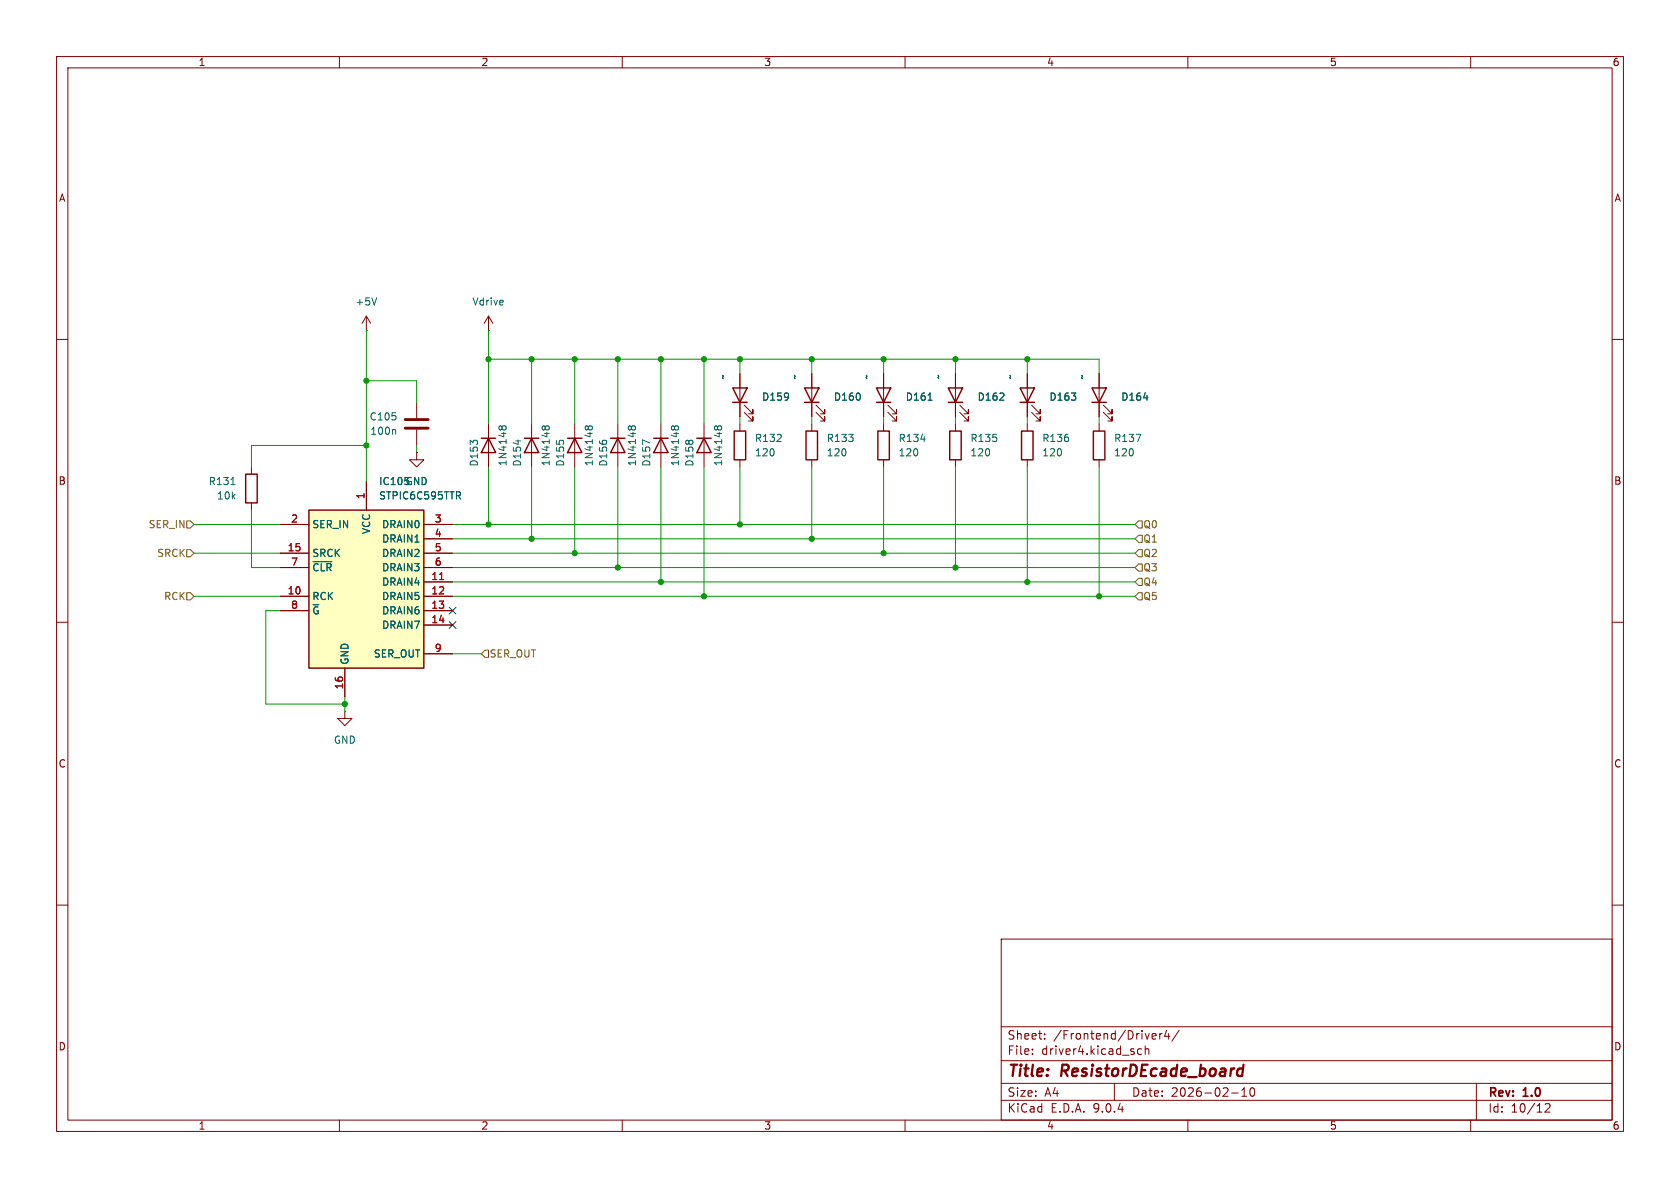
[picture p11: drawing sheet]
(kicad_sch
 (version 20250114)
 (generator "eeschema")
 (generator_version "9.0")
 (paper "A4")
 (title_block
  (title "ResistorDEcade_board")
  (date "2026-02-10")
  (rev "1.0"))
 (lib_symbols
  (symbol "Device:C"
   (pin_numbers (hide yes))
   (pin_names
    (offset 0.254)) (exclude_from_sim no) (in_bom yes) (on_board yes)
   (property "Reference" "C" (at 0.635 2.54 0) (effects (font (size 1.27 1.27)) (justify left)))
   (property "Value" "C" (at 0.635 -2.54 0) (effects (font (size 1.27 1.27)) (justify left)))
   (property "Footprint" "" (at 0.9652 -3.81 0) (effects (font (size 1.27 1.27)) (hide yes)))
   (property "Datasheet" "~" (at 0 0 0) (effects (font (size 1.27 1.27)) (hide yes)))
   (property "Description" "Unpolarized capacitor" (at 0 0 0) (effects (font (size 1.27 1.27)) (hide yes)))
   (symbol "C_0_1"
    (polyline (pts (xy -2.032 0.762) (xy 2.032 0.762)) (stroke (width 0.508) (type default)) (fill (type none)))
    (polyline (pts (xy -2.032 -0.762) (xy 2.032 -0.762)) (stroke (width 0.508) (type default)) (fill (type none))))
   (symbol "C_1_1"
    (pin passive line (at 0 3.81 270) (length 2.794) (name "~" (effects (font (size 1.27 1.27)))) (number "1" (effects (font (size 1.27 1.27)))))
    (pin passive line (at 0 -3.81 90) (length 2.794) (name "~" (effects (font (size 1.27 1.27)))) (number "2" (effects (font (size 1.27 1.27))))))
   (embedded_fonts no))
  (symbol "Device:LED"
   (pin_numbers (hide yes))
   (pin_names
    (offset 1.016) (hide yes)) (exclude_from_sim no) (in_bom yes) (on_board yes)
   (property "Reference" "D" (at 0 2.54 0) (effects (font (size 1.27 1.27))))
   (property "Value" "LED" (at 0 -2.54 0) (effects (font (size 1.27 1.27))))
   (property "Footprint" "" (at 0 0 0) (effects (font (size 1.27 1.27)) (hide yes)))
   (property "Datasheet" "~" (at 0 0 0) (effects (font (size 1.27 1.27)) (hide yes)))
   (property "Description" "Light emitting diode" (at 0 0 0) (effects (font (size 1.27 1.27)) (hide yes)))
   (property "Sim.Pins" "1=K 2=A" (at 0 0 0) (effects (font (size 1.27 1.27)) (hide yes)))
   (symbol "LED_0_1"
    (polyline (pts (xy -3.048 -0.762) (xy -4.572 -2.286) (xy -3.81 -2.286) (xy -4.572 -2.286) (xy -4.572 -1.524)) (stroke (width 0) (type default)) (fill (type none)))
    (polyline (pts (xy -1.778 -0.762) (xy -3.302 -2.286) (xy -2.54 -2.286) (xy -3.302 -2.286) (xy -3.302 -1.524)) (stroke (width 0) (type default)) (fill (type none)))
    (polyline (pts (xy -1.27 0) (xy 1.27 0)) (stroke (width 0) (type default)) (fill (type none)))
    (polyline (pts (xy -1.27 -1.27) (xy -1.27 1.27)) (stroke (width 0.254) (type default)) (fill (type none)))
    (polyline (pts (xy 1.27 -1.27) (xy 1.27 1.27) (xy -1.27 0) (xy 1.27 -1.27)) (stroke (width 0.254) (type default)) (fill (type none))))
   (symbol "LED_1_1"
    (pin passive line (at -3.81 0 0) (length 2.54) (name "K" (effects (font (size 1.27 1.27)))) (number "1" (effects (font (size 1.27 1.27)))))
    (pin passive line (at 3.81 0 180) (length 2.54) (name "A" (effects (font (size 1.27 1.27)))) (number "2" (effects (font (size 1.27 1.27))))))
   (embedded_fonts no))
  (symbol "Device:R"
   (pin_numbers (hide yes))
   (pin_names
    (offset 0)) (exclude_from_sim no) (in_bom yes) (on_board yes)
   (property "Reference" "R" (at 2.032 0 90) (effects (font (size 1.27 1.27))))
   (property "Value" "R" (at 0 0 90) (effects (font (size 1.27 1.27))))
   (property "Footprint" "" (at -1.778 0 90) (effects (font (size 1.27 1.27)) (hide yes)))
   (property "Datasheet" "~" (at 0 0 0) (effects (font (size 1.27 1.27)) (hide yes)))
   (property "Description" "Resistor" (at 0 0 0) (effects (font (size 1.27 1.27)) (hide yes)))
   (symbol "R_0_1"
    (rectangle (start -1.016 -2.54) (end 1.016 2.54) (stroke (width 0.254) (type default)) (fill (type none))))
   (symbol "R_1_1"
    (pin passive line (at 0 3.81 270) (length 1.27) (name "~" (effects (font (size 1.27 1.27)))) (number "1" (effects (font (size 1.27 1.27)))))
    (pin passive line (at 0 -3.81 90) (length 1.27) (name "~" (effects (font (size 1.27 1.27)))) (number "2" (effects (font (size 1.27 1.27))))))
   (embedded_fonts no))
  (symbol "Diode:1N4148"
   (pin_numbers (hide yes))
   (pin_names (hide yes)) (exclude_from_sim no) (in_bom yes) (on_board yes)
   (property "Reference" "D" (at 0 2.54 0) (effects (font (size 1.27 1.27))))
   (property "Value" "1N4148" (at 0 -2.54 0) (effects (font (size 1.27 1.27))))
   (property "Footprint" "Diode_THT:D_DO-35_SOD27_P7.62mm_Horizontal" (at 0 0 0) (effects (font (size 1.27 1.27)) (hide yes)))
   (property "Datasheet" "https://assets.nexperia.com/documents/data-sheet/1N4148_1N4448.pdf" (at 0 0 0) (effects (font (size 1.27 1.27)) (hide yes)))
   (property "Description" "100V 0.15A standard switching diode, DO-35" (at 0 0 0) (effects (font (size 1.27 1.27)) (hide yes)))
   (property "Sim.Device" "D" (at 0 0 0) (effects (font (size 1.27 1.27)) (hide yes)))
   (property "Sim.Pins" "1=K 2=A" (at 0 0 0) (effects (font (size 1.27 1.27)) (hide yes)))
   (symbol "1N4148_0_1"
    (polyline (pts (xy -1.27 1.27) (xy -1.27 -1.27)) (stroke (width 0.254) (type default)) (fill (type none)))
    (polyline (pts (xy 1.27 1.27) (xy 1.27 -1.27) (xy -1.27 0) (xy 1.27 1.27)) (stroke (width 0.254) (type default)) (fill (type none)))
    (polyline (pts (xy 1.27 0) (xy -1.27 0)) (stroke (width 0) (type default)) (fill (type none))))
   (symbol "1N4148_1_1"
    (pin passive line (at -3.81 0 0) (length 2.54) (name "K" (effects (font (size 1.27 1.27)))) (number "1" (effects (font (size 1.27 1.27)))))
    (pin passive line (at 3.81 0 180) (length 2.54) (name "A" (effects (font (size 1.27 1.27)))) (number "2" (effects (font (size 1.27 1.27))))))
   (embedded_fonts no))
  (symbol "SamacSys_Parts:STPIC6C595TTR" (exclude_from_sim no) (in_bom yes) (on_board yes)
   (property "Reference" "IC" (at 31.75 7.62 0) (effects (font (size 1.27 1.27)) (justify left top)))
   (property "Value" "STPIC6C595TTR" (at 31.75 5.08 0) (effects (font (size 1.27 1.27)) (justify left top)))
   (property "Footprint" "SamacSys_Parts:SOP65P640X120-16N" (at 31.75 -94.92 0) (effects (font (size 1.27 1.27)) (justify left top) (hide yes)))
   (property "Datasheet" "https://www.st.com/resource/en/datasheet/stpic6c595.pdf" (at 31.75 -194.92 0) (effects (font (size 1.27 1.27)) (justify left top) (hide yes)))
   (property "Description" "STPIC6C595TTR, 8-stage Shift Register, Serial to Serial/Parallel 5V, 16-Pin TSSOP" (at 0 0 0) (effects (font (size 1.27 1.27)) (hide yes)))
   (property "Height" "1.2" (at 31.75 -394.92 0) (effects (font (size 1.27 1.27)) (justify left top) (hide yes)))
   (property "TME Electronic Components Part Number" "" (at 31.75 -494.92 0) (effects (font (size 1.27 1.27)) (justify left top) (hide yes)))
   (property "TME Electronic Components Price/Stock" "" (at 31.75 -594.92 0) (effects (font (size 1.27 1.27)) (justify left top) (hide yes)))
   (property "Manufacturer_Name" "STMicroelectronics" (at 31.75 -694.92 0) (effects (font (size 1.27 1.27)) (justify left top) (hide yes)))
   (property "Manufacturer_Part_Number" "STPIC6C595TTR" (at 31.75 -794.92 0) (effects (font (size 1.27 1.27)) (justify left top) (hide yes)))
   (symbol "STPIC6C595TTR_1_1"
    (rectangle (start 5.08 2.54) (end 25.4 -25.4) (stroke (width 0.254) (type default)) (fill (type background)))
    (pin passive line (at 0 0 0) (length 5.08) (name "SER_IN" (effects (font (size 1.27 1.27)))) (number "2" (effects (font (size 1.27 1.27)))))
    (pin passive line (at 0 -5.08 0) (length 5.08) (name "SRCK" (effects (font (size 1.27 1.27)))) (number "15" (effects (font (size 1.27 1.27)))))
    (pin passive line (at 0 -7.62 0) (length 5.08) (name "~{CLR}" (effects (font (size 1.27 1.27)))) (number "7" (effects (font (size 1.27 1.27)))))
    (pin passive line (at 0 -12.7 0) (length 5.08) (name "RCK" (effects (font (size 1.27 1.27)))) (number "10" (effects (font (size 1.27 1.27)))))
    (pin passive line (at 0 -15.24 0) (length 5.08) (name "~{G}" (effects (font (size 1.27 1.27)))) (number "8" (effects (font (size 1.27 1.27)))))
    (pin passive line (at 11.43 -30.48 90) (length 5.08) (name "GND" (effects (font (size 1.27 1.27)))) (number "16" (effects (font (size 1.27 1.27)))))
    (pin passive line (at 15.24 7.62 270) (length 5.08) (name "VCC" (effects (font (size 1.27 1.27)))) (number "1" (effects (font (size 1.27 1.27)))))
    (pin passive line (at 30.48 0 180) (length 5.08) (name "DRAIN0" (effects (font (size 1.27 1.27)))) (number "3" (effects (font (size 1.27 1.27)))))
    (pin passive line (at 30.48 -2.54 180) (length 5.08) (name "DRAIN1" (effects (font (size 1.27 1.27)))) (number "4" (effects (font (size 1.27 1.27)))))
    (pin passive line (at 30.48 -5.08 180) (length 5.08) (name "DRAIN2" (effects (font (size 1.27 1.27)))) (number "5" (effects (font (size 1.27 1.27)))))
    (pin passive line (at 30.48 -7.62 180) (length 5.08) (name "DRAIN3" (effects (font (size 1.27 1.27)))) (number "6" (effects (font (size 1.27 1.27)))))
    (pin passive line (at 30.48 -10.16 180) (length 5.08) (name "DRAIN4" (effects (font (size 1.27 1.27)))) (number "11" (effects (font (size 1.27 1.27)))))
    (pin passive line (at 30.48 -12.7 180) (length 5.08) (name "DRAIN5" (effects (font (size 1.27 1.27)))) (number "12" (effects (font (size 1.27 1.27)))))
    (pin passive line (at 30.48 -15.24 180) (length 5.08) (name "DRAIN6" (effects (font (size 1.27 1.27)))) (number "13" (effects (font (size 1.27 1.27)))))
    (pin passive line (at 30.48 -17.78 180) (length 5.08) (name "DRAIN7" (effects (font (size 1.27 1.27)))) (number "14" (effects (font (size 1.27 1.27)))))
    (pin passive line (at 30.48 -22.86 180) (length 5.08) (name "SER_OUT" (effects (font (size 1.27 1.27)))) (number "9" (effects (font (size 1.27 1.27))))))
   (embedded_fonts no))
  (symbol "power:+5V"
   (power)
   (pin_numbers (hide yes))
   (pin_names
    (offset 0) (hide yes)) (exclude_from_sim no) (in_bom yes) (on_board yes)
   (property "Reference" "#PWR" (at 0 -3.81 0) (effects (font (size 1.27 1.27)) (hide yes)))
   (property "Value" "+5V" (at 0 3.556 0) (effects (font (size 1.27 1.27))))
   (property "Footprint" "" (at 0 0 0) (effects (font (size 1.27 1.27)) (hide yes)))
   (property "Datasheet" "" (at 0 0 0) (effects (font (size 1.27 1.27)) (hide yes)))
   (property "Description" "Power symbol creates a global label with name \"+5V\"" (at 0 0 0) (effects (font (size 1.27 1.27)) (hide yes)))
   (symbol "+5V_0_1"
    (polyline (pts (xy -0.762 1.27) (xy 0 2.54)) (stroke (width 0) (type default)) (fill (type none)))
    (polyline (pts (xy 0 2.54) (xy 0.762 1.27)) (stroke (width 0) (type default)) (fill (type none)))
    (polyline (pts (xy 0 0) (xy 0 2.54)) (stroke (width 0) (type default)) (fill (type none))))
   (symbol "+5V_1_1"
    (pin power_in line (at 0 0 90) (length 0) (name "~" (effects (font (size 1.27 1.27)))) (number "1" (effects (font (size 1.27 1.27))))))
   (embedded_fonts no))
  (symbol "power:GND"
   (power)
   (pin_numbers (hide yes))
   (pin_names
    (offset 0) (hide yes)) (exclude_from_sim no) (in_bom yes) (on_board yes)
   (property "Reference" "#PWR" (at 0 -6.35 0) (effects (font (size 1.27 1.27)) (hide yes)))
   (property "Value" "GND" (at 0 -3.81 0) (effects (font (size 1.27 1.27))))
   (property "Footprint" "" (at 0 0 0) (effects (font (size 1.27 1.27)) (hide yes)))
   (property "Datasheet" "" (at 0 0 0) (effects (font (size 1.27 1.27)) (hide yes)))
   (property "Description" "Power symbol creates a global label with name \"GND\" , ground" (at 0 0 0) (effects (font (size 1.27 1.27)) (hide yes)))
   (symbol "GND_0_1"
    (polyline (pts (xy 0 0) (xy 0 -1.27) (xy 1.27 -1.27) (xy 0 -2.54) (xy -1.27 -1.27) (xy 0 -1.27)) (stroke (width 0) (type default)) (fill (type none))))
   (symbol "GND_1_1"
    (pin power_in line (at 0 0 270) (length 0) (name "~" (effects (font (size 1.27 1.27)))) (number "1" (effects (font (size 1.27 1.27))))))
   (embedded_fonts no))
  (symbol "power:Vdrive"
   (power)
   (pin_numbers (hide yes))
   (pin_names
    (offset 0) (hide yes)) (exclude_from_sim no) (in_bom yes) (on_board yes)
   (property "Reference" "#PWR" (at 0 -3.81 0) (effects (font (size 1.27 1.27)) (hide yes)))
   (property "Value" "Vdrive" (at 0 3.556 0) (effects (font (size 1.27 1.27))))
   (property "Footprint" "" (at 0 0 0) (effects (font (size 1.27 1.27)) (hide yes)))
   (property "Datasheet" "" (at 0 0 0) (effects (font (size 1.27 1.27)) (hide yes)))
   (property "Description" "Power symbol creates a global label with name \"Vdrive\"" (at 0 0 0) (effects (font (size 1.27 1.27)) (hide yes)))
   (symbol "Vdrive_0_1"
    (polyline (pts (xy -0.762 1.27) (xy 0 2.54)) (stroke (width 0) (type default)) (fill (type none)))
    (polyline (pts (xy 0 2.54) (xy 0.762 1.27)) (stroke (width 0) (type default)) (fill (type none)))
    (polyline (pts (xy 0 0) (xy 0 2.54)) (stroke (width 0) (type default)) (fill (type none))))
   (symbol "Vdrive_1_1"
    (pin power_in line (at 0 0 90) (length 0) (name "~" (effects (font (size 1.27 1.27)))) (number "1" (effects (font (size 1.27 1.27))))))
   (embedded_fonts no)))
 (junction
  (at 64.77 67.31)
  (diameter 0)
  (color 0 0 0 0))
 (junction
  (at 93.98 63.5)
  (diameter 0)
  (color 0 0 0 0))
 (junction
  (at 156.21 63.5)
  (diameter 0)
  (color 0 0 0 0))
 (junction
  (at 109.22 100.33)
  (diameter 0)
  (color 0 0 0 0))
 (junction
  (at 64.77 78.74)
  (diameter 0)
  (color 0 0 0 0))
 (junction
  (at 86.36 63.5)
  (diameter 0)
  (color 0 0 0 0))
 (junction
  (at 109.22 63.5)
  (diameter 0)
  (color 0 0 0 0))
 (junction
  (at 86.36 92.71)
  (diameter 0)
  (color 0 0 0 0))
 (junction
  (at 101.6 63.5)
  (diameter 0)
  (color 0 0 0 0))
 (junction
  (at 168.91 100.33)
  (diameter 0)
  (color 0 0 0 0))
 (junction
  (at 124.46 105.41)
  (diameter 0)
  (color 0 0 0 0))
 (junction
  (at 116.84 63.5)
  (diameter 0)
  (color 0 0 0 0))
 (junction
  (at 181.61 102.87)
  (diameter 0)
  (color 0 0 0 0))
 (junction
  (at 124.46 63.5)
  (diameter 0)
  (color 0 0 0 0))
 (junction
  (at 168.91 63.5)
  (diameter 0)
  (color 0 0 0 0))
 (junction
  (at 101.6 97.79)
  (diameter 0)
  (color 0 0 0 0))
 (junction
  (at 143.51 95.25)
  (diameter 0)
  (color 0 0 0 0))
 (junction
  (at 181.61 63.5)
  (diameter 0)
  (color 0 0 0 0))
 (junction
  (at 156.21 97.79)
  (diameter 0)
  (color 0 0 0 0))
 (junction
  (at 194.31 105.41)
  (diameter 0)
  (color 0 0 0 0))
 (junction
  (at 143.51 63.5)
  (diameter 0)
  (color 0 0 0 0))
 (junction
  (at 60.96 124.46)
  (diameter 0)
  (color 0 0 0 0))
 (junction
  (at 130.81 63.5)
  (diameter 0)
  (color 0 0 0 0))
 (junction
  (at 130.81 92.71)
  (diameter 0)
  (color 0 0 0 0))
 (junction
  (at 93.98 95.25)
  (diameter 0)
  (color 0 0 0 0))
 (junction
  (at 116.84 102.87)
  (diameter 0)
  (color 0 0 0 0))
 (no_connect
  (at 80.01 107.95))
 (no_connect
  (at 80.01 110.49))
 (wire
  (pts (xy 181.61 102.87) (xy 116.84 102.87))
  (stroke (width 0) (type default)))
 (wire
  (pts (xy 130.81 92.71) (xy 86.36 92.71))
  (stroke (width 0) (type default)))
 (wire
  (pts (xy 194.31 63.5) (xy 181.61 63.5))
  (stroke (width 0) (type default)))
 (wire
  (pts (xy 143.51 63.5) (xy 143.51 66.04))
  (stroke (width 0) (type default)))
 (wire
  (pts (xy 44.45 78.74) (xy 64.77 78.74))
  (stroke (width 0) (type default)))
 (wire
  (pts (xy 143.51 73.66) (xy 143.51 74.93))
  (stroke (width 0) (type default)))
 (wire
  (pts (xy 60.96 124.46) (xy 60.96 123.19))
  (stroke (width 0) (type default)))
 (wire
  (pts (xy 101.6 63.5) (xy 101.6 74.93))
  (stroke (width 0) (type default)))
 (wire
  (pts (xy 194.31 63.5) (xy 194.31 66.04))
  (stroke (width 0) (type default)))
 (wire
  (pts (xy 116.84 63.5) (xy 116.84 74.93))
  (stroke (width 0) (type default)))
 (wire
  (pts (xy 109.22 100.33) (xy 80.01 100.33))
  (stroke (width 0) (type default)))
 (wire
  (pts (xy 46.99 107.95) (xy 46.99 124.46))
  (stroke (width 0) (type default)))
 (wire
  (pts (xy 130.81 92.71) (xy 200.66 92.71))
  (stroke (width 0) (type default)))
 (wire
  (pts (xy 109.22 63.5) (xy 116.84 63.5))
  (stroke (width 0) (type default)))
 (wire
  (pts (xy 73.66 71.12) (xy 73.66 67.31))
  (stroke (width 0) (type default)))
 (wire
  (pts (xy 143.51 63.5) (xy 130.81 63.5))
  (stroke (width 0) (type default)))
 (wire
  (pts (xy 44.45 100.33) (xy 49.53 100.33))
  (stroke (width 0) (type default)))
 (wire
  (pts (xy 86.36 58.42) (xy 86.36 63.5))
  (stroke (width 0) (type default)))
 (wire
  (pts (xy 46.99 124.46) (xy 60.96 124.46))
  (stroke (width 0) (type default)))
 (wire
  (pts (xy 156.21 97.79) (xy 101.6 97.79))
  (stroke (width 0) (type default)))
 (wire
  (pts (xy 86.36 63.5) (xy 86.36 74.93))
  (stroke (width 0) (type default)))
 (wire
  (pts (xy 64.77 78.74) (xy 64.77 67.31))
  (stroke (width 0) (type default)))
 (wire
  (pts (xy 124.46 82.55) (xy 124.46 105.41))
  (stroke (width 0) (type default)))
 (wire
  (pts (xy 130.81 82.55) (xy 130.81 92.71))
  (stroke (width 0) (type default)))
 (wire
  (pts (xy 130.81 63.5) (xy 130.81 66.04))
  (stroke (width 0) (type default)))
 (wire
  (pts (xy 116.84 82.55) (xy 116.84 102.87))
  (stroke (width 0) (type default)))
 (wire
  (pts (xy 101.6 82.55) (xy 101.6 97.79))
  (stroke (width 0) (type default)))
 (wire
  (pts (xy 156.21 97.79) (xy 200.66 97.79))
  (stroke (width 0) (type default)))
 (wire
  (pts (xy 116.84 63.5) (xy 124.46 63.5))
  (stroke (width 0) (type default)))
 (wire
  (pts (xy 93.98 82.55) (xy 93.98 95.25))
  (stroke (width 0) (type default)))
 (wire
  (pts (xy 181.61 82.55) (xy 181.61 102.87))
  (stroke (width 0) (type default)))
 (wire
  (pts (xy 194.31 105.41) (xy 124.46 105.41))
  (stroke (width 0) (type default)))
 (wire
  (pts (xy 49.53 107.95) (xy 46.99 107.95))
  (stroke (width 0) (type default)))
 (wire
  (pts (xy 86.36 82.55) (xy 86.36 92.71))
  (stroke (width 0) (type default)))
 (wire
  (pts (xy 156.21 63.5) (xy 156.21 66.04))
  (stroke (width 0) (type default)))
 (wire
  (pts (xy 156.21 73.66) (xy 156.21 74.93))
  (stroke (width 0) (type default)))
 (wire
  (pts (xy 101.6 97.79) (xy 80.01 97.79))
  (stroke (width 0) (type default)))
 (wire
  (pts (xy 60.96 124.46) (xy 60.96 125.73))
  (stroke (width 0) (type default)))
 (wire
  (pts (xy 73.66 78.74) (xy 73.66 80.01))
  (stroke (width 0) (type default)))
 (wire
  (pts (xy 156.21 63.5) (xy 143.51 63.5))
  (stroke (width 0) (type default)))
 (wire
  (pts (xy 93.98 63.5) (xy 93.98 74.93))
  (stroke (width 0) (type default)))
 (wire
  (pts (xy 181.61 102.87) (xy 200.66 102.87))
  (stroke (width 0) (type default)))
 (wire
  (pts (xy 44.45 82.55) (xy 44.45 78.74))
  (stroke (width 0) (type default)))
 (wire
  (pts (xy 44.45 90.17) (xy 44.45 100.33))
  (stroke (width 0) (type default)))
 (wire
  (pts (xy 143.51 82.55) (xy 143.51 95.25))
  (stroke (width 0) (type default)))
 (wire
  (pts (xy 168.91 82.55) (xy 168.91 100.33))
  (stroke (width 0) (type default)))
 (wire
  (pts (xy 124.46 105.41) (xy 80.01 105.41))
  (stroke (width 0) (type default)))
 (wire
  (pts (xy 143.51 95.25) (xy 93.98 95.25))
  (stroke (width 0) (type default)))
 (wire
  (pts (xy 109.22 63.5) (xy 109.22 74.93))
  (stroke (width 0) (type default)))
 (wire
  (pts (xy 80.01 115.57) (xy 85.09 115.57))
  (stroke (width 0) (type default)))
 (wire
  (pts (xy 143.51 95.25) (xy 200.66 95.25))
  (stroke (width 0) (type default)))
 (wire
  (pts (xy 194.31 82.55) (xy 194.31 105.41))
  (stroke (width 0) (type default)))
 (wire
  (pts (xy 168.91 100.33) (xy 200.66 100.33))
  (stroke (width 0) (type default)))
 (wire
  (pts (xy 93.98 95.25) (xy 80.01 95.25))
  (stroke (width 0) (type default)))
 (wire
  (pts (xy 194.31 73.66) (xy 194.31 74.93))
  (stroke (width 0) (type default)))
 (wire
  (pts (xy 168.91 73.66) (xy 168.91 74.93))
  (stroke (width 0) (type default)))
 (wire
  (pts (xy 64.77 58.42) (xy 64.77 67.31))
  (stroke (width 0) (type default)))
 (wire
  (pts (xy 124.46 63.5) (xy 124.46 74.93))
  (stroke (width 0) (type default)))
 (wire
  (pts (xy 168.91 100.33) (xy 109.22 100.33))
  (stroke (width 0) (type default)))
 (wire
  (pts (xy 130.81 73.66) (xy 130.81 74.93))
  (stroke (width 0) (type default)))
 (wire
  (pts (xy 168.91 63.5) (xy 168.91 66.04))
  (stroke (width 0) (type default)))
 (wire
  (pts (xy 181.61 73.66) (xy 181.61 74.93))
  (stroke (width 0) (type default)))
 (wire
  (pts (xy 101.6 63.5) (xy 93.98 63.5))
  (stroke (width 0) (type default)))
 (wire
  (pts (xy 181.61 63.5) (xy 168.91 63.5))
  (stroke (width 0) (type default)))
 (wire
  (pts (xy 116.84 102.87) (xy 80.01 102.87))
  (stroke (width 0) (type default)))
 (wire
  (pts (xy 34.29 97.79) (xy 49.53 97.79))
  (stroke (width 0) (type default)))
 (wire
  (pts (xy 109.22 82.55) (xy 109.22 100.33))
  (stroke (width 0) (type default)))
 (wire
  (pts (xy 73.66 67.31) (xy 64.77 67.31))
  (stroke (width 0) (type default)))
 (wire
  (pts (xy 194.31 105.41) (xy 200.66 105.41))
  (stroke (width 0) (type default)))
 (wire
  (pts (xy 93.98 63.5) (xy 86.36 63.5))
  (stroke (width 0) (type default)))
 (wire
  (pts (xy 86.36 92.71) (xy 80.01 92.71))
  (stroke (width 0) (type default)))
 (wire
  (pts (xy 181.61 63.5) (xy 181.61 66.04))
  (stroke (width 0) (type default)))
 (wire
  (pts (xy 156.21 82.55) (xy 156.21 97.79))
  (stroke (width 0) (type default)))
 (wire
  (pts (xy 124.46 63.5) (xy 130.81 63.5))
  (stroke (width 0) (type default)))
 (wire
  (pts (xy 34.29 92.71) (xy 49.53 92.71))
  (stroke (width 0) (type default)))
 (wire
  (pts (xy 64.77 85.09) (xy 64.77 78.74))
  (stroke (width 0) (type default)))
 (wire
  (pts (xy 34.29 105.41) (xy 49.53 105.41))
  (stroke (width 0) (type default)))
 (wire
  (pts (xy 168.91 63.5) (xy 156.21 63.5))
  (stroke (width 0) (type default)))
 (wire
  (pts (xy 101.6 63.5) (xy 109.22 63.5))
  (stroke (width 0) (type default)))
 (hierarchical_label "Q5"
  (shape input)
  (at 200.66 105.41 0)
  (effects (font (size 1.27 1.27)) (justify left)))
 (hierarchical_label "SER_OUT"
  (shape input)
  (at 85.09 115.57 0)
  (effects (font (size 1.27 1.27)) (justify left)))
 (hierarchical_label "RCK"
  (shape input)
  (at 34.29 105.41 180)
  (effects (font (size 1.27 1.27)) (justify right)))
 (hierarchical_label "Q1"
  (shape input)
  (at 200.66 95.25 0)
  (effects (font (size 1.27 1.27)) (justify left)))
 (hierarchical_label "Q2"
  (shape input)
  (at 200.66 97.79 0)
  (effects (font (size 1.27 1.27)) (justify left)))
 (hierarchical_label "SRCK"
  (shape input)
  (at 34.29 97.79 180)
  (effects (font (size 1.27 1.27)) (justify right)))
 (hierarchical_label "Q0"
  (shape input)
  (at 200.66 92.71 0)
  (effects (font (size 1.27 1.27)) (justify left)))
 (hierarchical_label "Q4"
  (shape input)
  (at 200.66 102.87 0)
  (effects (font (size 1.27 1.27)) (justify left)))
 (hierarchical_label "Q3"
  (shape input)
  (at 200.66 100.33 0)
  (effects (font (size 1.27 1.27)) (justify left)))
 (hierarchical_label "SER_IN"
  (shape input)
  (at 34.29 92.71 180)
  (effects (font (size 1.27 1.27)) (justify right)))
 (symbol
  (lib_id "Diode:1N4148")
  (at 116.84 78.74 90)
  (mirror x)
  (unit 1)
  (exclude_from_sim no)
  (in_bom yes)
  (on_board yes)
  (dnp no)
  (property "Reference" "D157" (at 114.3 77.4699 0) (effects (font (size 1.27 1.27)) (justify left)))
  (property "Value" "1N4148" (at 119.38 74.93 0) (effects (font (size 1.27 1.27)) (justify left)))
  (property "Footprint" "Diode_SMD:D_MiniMELF" (at 116.84 78.74 0) (effects (font (size 1.27 1.27)) (hide yes)))
  (property "Datasheet" "https://assets.nexperia.com/documents/data-sheet/1N4148_1N4448.pdf" (at 116.84 78.74 0) (effects (font (size 1.27 1.27)) (hide yes)))
  (property "Description" "100V 0.15A standard switching diode, DO-35" (at 116.84 78.74 0) (effects (font (size 1.27 1.27)) (hide yes)))
  (property "Sim.Device" "D" (at 116.84 78.74 0) (effects (font (size 1.27 1.27)) (hide yes)))
  (property "Sim.Pins" "1=K 2=A" (at 116.84 78.74 0) (effects (font (size 1.27 1.27)) (hide yes)))
  (pin "1")
  (pin "2"))
 (symbol
  (lib_id "Device:LED")
  (at 156.21 69.85 90)
  (unit 1)
  (exclude_from_sim no)
  (in_bom yes)
  (on_board yes)
  (dnp no)
  (property "Reference" "D161" (at 160.02 70.1674 90) (effects (font (size 1.27 1.27)) (justify right)))
  (property "Value" "~" (at 153.162 66.04 0) (effects (font (size 1.27 1.27)) (justify right)))
  (property "Footprint" "LED_SMD:LED_0603_1608Metric_Pad1.05x0.95mm_HandSolder" (at 156.21 69.85 0) (effects (font (size 1.27 1.27)) (hide yes)))
  (property "Datasheet" "~" (at 156.21 69.85 0) (effects (font (size 1.27 1.27)) (hide yes)))
  (property "Description" "Light emitting diode" (at 156.21 69.85 0) (effects (font (size 1.27 1.27)) (hide yes)))
  (property "Sim.Pins" "1=K 2=A" (at 156.21 69.85 0) (effects (font (size 1.27 1.27)) (hide yes)))
  (pin "1")
  (pin "2"))
 (symbol
  (lib_id "Device:R")
  (at 168.91 78.74 0)
  (unit 1)
  (exclude_from_sim no)
  (in_bom yes)
  (on_board yes)
  (dnp no)
  (fields_autoplaced yes)
  (property "Reference" "R135" (at 171.45 77.4699 0) (effects (font (size 1.27 1.27)) (justify left)))
  (property "Value" "120" (at 171.45 80.0099 0) (effects (font (size 1.27 1.27)) (justify left)))
  (property "Footprint" "Resistor_SMD:R_0603_1608Metric_Pad0.98x0.95mm_HandSolder" (at 167.132 78.74 90) (effects (font (size 1.27 1.27)) (hide yes)))
  (property "Datasheet" "~" (at 168.91 78.74 0) (effects (font (size 1.27 1.27)) (hide yes)))
  (property "Description" "Resistor" (at 168.91 78.74 0) (effects (font (size 1.27 1.27)) (hide yes)))
  (pin "1")
  (pin "2"))
 (symbol
  (lib_id "Diode:1N4148")
  (at 93.98 78.74 90)
  (mirror x)
  (unit 1)
  (exclude_from_sim no)
  (in_bom yes)
  (on_board yes)
  (dnp no)
  (property "Reference" "D154" (at 91.44 77.4699 0) (effects (font (size 1.27 1.27)) (justify left)))
  (property "Value" "1N4148" (at 96.52 74.93 0) (effects (font (size 1.27 1.27)) (justify left)))
  (property "Footprint" "Diode_SMD:D_MiniMELF" (at 93.98 78.74 0) (effects (font (size 1.27 1.27)) (hide yes)))
  (property "Datasheet" "https://assets.nexperia.com/documents/data-sheet/1N4148_1N4448.pdf" (at 93.98 78.74 0) (effects (font (size 1.27 1.27)) (hide yes)))
  (property "Description" "100V 0.15A standard switching diode, DO-35" (at 93.98 78.74 0) (effects (font (size 1.27 1.27)) (hide yes)))
  (property "Sim.Device" "D" (at 93.98 78.74 0) (effects (font (size 1.27 1.27)) (hide yes)))
  (property "Sim.Pins" "1=K 2=A" (at 93.98 78.74 0) (effects (font (size 1.27 1.27)) (hide yes)))
  (pin "1")
  (pin "2"))
 (symbol
  (lib_id "Device:C")
  (at 73.66 74.93 180)
  (unit 1)
  (exclude_from_sim no)
  (in_bom yes)
  (on_board yes)
  (dnp no)
  (property "Reference" "C105" (at 70.358 73.66 0) (effects (font (size 1.27 1.27)) (justify left)))
  (property "Value" "100n" (at 70.358 76.2 0) (effects (font (size 1.27 1.27)) (justify left)))
  (property "Footprint" "Capacitor_SMD:C_0603_1608Metric_Pad1.08x0.95mm_HandSolder" (at 72.6948 71.12 0) (effects (font (size 1.27 1.27)) (hide yes)))
  (property "Datasheet" "~" (at 73.66 74.93 0) (effects (font (size 1.27 1.27)) (hide yes)))
  (property "Description" "Unpolarized capacitor" (at 73.66 74.93 0) (effects (font (size 1.27 1.27)) (hide yes)))
  (pin "1")
  (pin "2"))
 (symbol
  (lib_id "SamacSys_Parts:STPIC6C595TTR")
  (at 49.53 92.71 0)
  (unit 1)
  (exclude_from_sim no)
  (in_bom yes)
  (on_board yes)
  (dnp no)
  (fields_autoplaced yes)
  (property "Reference" "IC105" (at 66.9133 85.09 0) (effects (font (size 1.27 1.27)) (justify left)))
  (property "Value" "STPIC6C595TTR" (at 66.9133 87.63 0) (effects (font (size 1.27 1.27)) (justify left)))
  (property "Footprint" "SamacSys_Parts:SOP65P640X120-16N" (at 81.28 187.63 0) (effects (font (size 1.27 1.27)) (justify left top) (hide yes)))
  (property "Datasheet" "https://www.st.com/resource/en/datasheet/stpic6c595.pdf" (at 81.28 287.63 0) (effects (font (size 1.27 1.27)) (justify left top) (hide yes)))
  (property "Description" "STPIC6C595TTR, 8-stage Shift Register, Serial to Serial/Parallel 5V, 16-Pin TSSOP" (at 49.53 92.71 0) (effects (font (size 1.27 1.27)) (hide yes)))
  (property "Height" "1.2" (at 81.28 487.63 0) (effects (font (size 1.27 1.27)) (justify left top) (hide yes)))
  (property "TME Electronic Components Part Number" "" (at 81.28 587.63 0) (effects (font (size 1.27 1.27)) (justify left top) (hide yes)))
  (property "TME Electronic Components Price/Stock" "" (at 81.28 687.63 0) (effects (font (size 1.27 1.27)) (justify left top) (hide yes)))
  (property "Manufacturer_Name" "STMicroelectronics" (at 81.28 787.63 0) (effects (font (size 1.27 1.27)) (justify left top) (hide yes)))
  (property "Manufacturer_Part_Number" "STPIC6C595TTR" (at 81.28 887.63 0) (effects (font (size 1.27 1.27)) (justify left top) (hide yes)))
  (pin "3")
  (pin "6")
  (pin "12")
  (pin "11")
  (pin "9")
  (pin "7")
  (pin "2")
  (pin "8")
  (pin "16")
  (pin "13")
  (pin "5")
  (pin "14")
  (pin "1")
  (pin "10")
  (pin "15")
  (pin "4"))
 (symbol
  (lib_id "Diode:1N4148")
  (at 101.6 78.74 90)
  (mirror x)
  (unit 1)
  (exclude_from_sim no)
  (in_bom yes)
  (on_board yes)
  (dnp no)
  (property "Reference" "D155" (at 99.06 77.4699 0) (effects (font (size 1.27 1.27)) (justify left)))
  (property "Value" "1N4148" (at 104.14 74.93 0) (effects (font (size 1.27 1.27)) (justify left)))
  (property "Footprint" "Diode_SMD:D_MiniMELF" (at 101.6 78.74 0) (effects (font (size 1.27 1.27)) (hide yes)))
  (property "Datasheet" "https://assets.nexperia.com/documents/data-sheet/1N4148_1N4448.pdf" (at 101.6 78.74 0) (effects (font (size 1.27 1.27)) (hide yes)))
  (property "Description" "100V 0.15A standard switching diode, DO-35" (at 101.6 78.74 0) (effects (font (size 1.27 1.27)) (hide yes)))
  (property "Sim.Device" "D" (at 101.6 78.74 0) (effects (font (size 1.27 1.27)) (hide yes)))
  (property "Sim.Pins" "1=K 2=A" (at 101.6 78.74 0) (effects (font (size 1.27 1.27)) (hide yes)))
  (pin "1")
  (pin "2"))
 (symbol
  (lib_id "Device:R")
  (at 194.31 78.74 0)
  (unit 1)
  (exclude_from_sim no)
  (in_bom yes)
  (on_board yes)
  (dnp no)
  (fields_autoplaced yes)
  (property "Reference" "R137" (at 196.85 77.4699 0) (effects (font (size 1.27 1.27)) (justify left)))
  (property "Value" "120" (at 196.85 80.0099 0) (effects (font (size 1.27 1.27)) (justify left)))
  (property "Footprint" "Resistor_SMD:R_0603_1608Metric_Pad0.98x0.95mm_HandSolder" (at 192.532 78.74 90) (effects (font (size 1.27 1.27)) (hide yes)))
  (property "Datasheet" "~" (at 194.31 78.74 0) (effects (font (size 1.27 1.27)) (hide yes)))
  (property "Description" "Resistor" (at 194.31 78.74 0) (effects (font (size 1.27 1.27)) (hide yes)))
  (pin "1")
  (pin "2"))
 (symbol
  (lib_id "Diode:1N4148")
  (at 109.22 78.74 90)
  (mirror x)
  (unit 1)
  (exclude_from_sim no)
  (in_bom yes)
  (on_board yes)
  (dnp no)
  (property "Reference" "D156" (at 106.68 77.4699 0) (effects (font (size 1.27 1.27)) (justify left)))
  (property "Value" "1N4148" (at 111.76 74.93 0) (effects (font (size 1.27 1.27)) (justify left)))
  (property "Footprint" "Diode_SMD:D_MiniMELF" (at 109.22 78.74 0) (effects (font (size 1.27 1.27)) (hide yes)))
  (property "Datasheet" "https://assets.nexperia.com/documents/data-sheet/1N4148_1N4448.pdf" (at 109.22 78.74 0) (effects (font (size 1.27 1.27)) (hide yes)))
  (property "Description" "100V 0.15A standard switching diode, DO-35" (at 109.22 78.74 0) (effects (font (size 1.27 1.27)) (hide yes)))
  (property "Sim.Device" "D" (at 109.22 78.74 0) (effects (font (size 1.27 1.27)) (hide yes)))
  (property "Sim.Pins" "1=K 2=A" (at 109.22 78.74 0) (effects (font (size 1.27 1.27)) (hide yes)))
  (pin "1")
  (pin "2"))
 (symbol
  (lib_id "power:GND")
  (at 73.66 80.01 0)
  (unit 1)
  (exclude_from_sim no)
  (in_bom yes)
  (on_board yes)
  (dnp no)
  (fields_autoplaced yes)
  (property "Reference" "#PWR088" (at 73.66 86.36 0) (effects (font (size 1.27 1.27)) (hide yes)))
  (property "Value" "GND" (at 73.66 85.09 0) (effects (font (size 1.27 1.27))))
  (property "Footprint" "" (at 73.66 80.01 0) (effects (font (size 1.27 1.27)) (hide yes)))
  (property "Datasheet" "" (at 73.66 80.01 0) (effects (font (size 1.27 1.27)) (hide yes)))
  (property "Description" "Power symbol creates a global label with name \"GND\" , ground" (at 73.66 80.01 0) (effects (font (size 1.27 1.27)) (hide yes)))
  (pin "1"))
 (symbol
  (lib_id "Device:R")
  (at 181.61 78.74 0)
  (unit 1)
  (exclude_from_sim no)
  (in_bom yes)
  (on_board yes)
  (dnp no)
  (fields_autoplaced yes)
  (property "Reference" "R136" (at 184.15 77.4699 0) (effects (font (size 1.27 1.27)) (justify left)))
  (property "Value" "120" (at 184.15 80.0099 0) (effects (font (size 1.27 1.27)) (justify left)))
  (property "Footprint" "Resistor_SMD:R_0603_1608Metric_Pad0.98x0.95mm_HandSolder" (at 179.832 78.74 90) (effects (font (size 1.27 1.27)) (hide yes)))
  (property "Datasheet" "~" (at 181.61 78.74 0) (effects (font (size 1.27 1.27)) (hide yes)))
  (property "Description" "Resistor" (at 181.61 78.74 0) (effects (font (size 1.27 1.27)) (hide yes)))
  (pin "1")
  (pin "2"))
 (symbol
  (lib_id "Device:LED")
  (at 130.81 69.85 90)
  (unit 1)
  (exclude_from_sim no)
  (in_bom yes)
  (on_board yes)
  (dnp no)
  (property "Reference" "D159" (at 134.62 70.1674 90) (effects (font (size 1.27 1.27)) (justify right)))
  (property "Value" "~" (at 127.762 66.04 0) (effects (font (size 1.27 1.27)) (justify right)))
  (property "Footprint" "LED_SMD:LED_0603_1608Metric_Pad1.05x0.95mm_HandSolder" (at 130.81 69.85 0) (effects (font (size 1.27 1.27)) (hide yes)))
  (property "Datasheet" "~" (at 130.81 69.85 0) (effects (font (size 1.27 1.27)) (hide yes)))
  (property "Description" "Light emitting diode" (at 130.81 69.85 0) (effects (font (size 1.27 1.27)) (hide yes)))
  (property "Sim.Pins" "1=K 2=A" (at 130.81 69.85 0) (effects (font (size 1.27 1.27)) (hide yes)))
  (pin "1")
  (pin "2"))
 (symbol
  (lib_id "Device:R")
  (at 44.45 86.36 0)
  (mirror x)
  (unit 1)
  (exclude_from_sim no)
  (in_bom yes)
  (on_board yes)
  (dnp no)
  (property "Reference" "R131" (at 41.91 85.0899 0) (effects (font (size 1.27 1.27)) (justify right)))
  (property "Value" "10k" (at 41.91 87.6299 0) (effects (font (size 1.27 1.27)) (justify right)))
  (property "Footprint" "Resistor_SMD:R_0603_1608Metric_Pad0.98x0.95mm_HandSolder" (at 42.672 86.36 90) (effects (font (size 1.27 1.27)) (hide yes)))
  (property "Datasheet" "~" (at 44.45 86.36 0) (effects (font (size 1.27 1.27)) (hide yes)))
  (property "Description" "Resistor" (at 44.45 86.36 0) (effects (font (size 1.27 1.27)) (hide yes)))
  (pin "2")
  (pin "1"))
 (symbol
  (lib_id "power:GND")
  (at 60.96 125.73 0)
  (unit 1)
  (exclude_from_sim no)
  (in_bom yes)
  (on_board yes)
  (dnp no)
  (fields_autoplaced yes)
  (property "Reference" "#PWR087" (at 60.96 132.08 0) (effects (font (size 1.27 1.27)) (hide yes)))
  (property "Value" "GND" (at 60.96 130.81 0) (effects (font (size 1.27 1.27))))
  (property "Footprint" "" (at 60.96 125.73 0) (effects (font (size 1.27 1.27)) (hide yes)))
  (property "Datasheet" "" (at 60.96 125.73 0) (effects (font (size 1.27 1.27)) (hide yes)))
  (property "Description" "Power symbol creates a global label with name \"GND\" , ground" (at 60.96 125.73 0) (effects (font (size 1.27 1.27)) (hide yes)))
  (pin "1"))
 (symbol
  (lib_id "power:Vdrive")
  (at 86.36 58.42 0)
  (unit 1)
  (exclude_from_sim no)
  (in_bom yes)
  (on_board yes)
  (dnp no)
  (fields_autoplaced yes)
  (property "Reference" "#PWR0103" (at 86.36 62.23 0) (effects (font (size 1.27 1.27)) (hide yes)))
  (property "Value" "Vdrive" (at 86.36 53.34 0) (effects (font (size 1.27 1.27))))
  (property "Footprint" "" (at 86.36 58.42 0) (effects (font (size 1.27 1.27)) (hide yes)))
  (property "Datasheet" "" (at 86.36 58.42 0) (effects (font (size 1.27 1.27)) (hide yes)))
  (property "Description" "Power symbol creates a global label with name \"Vdrive\"" (at 86.36 58.42 0) (effects (font (size 1.27 1.27)) (hide yes)))
  (pin "1"))
 (symbol
  (lib_id "Device:R")
  (at 156.21 78.74 0)
  (unit 1)
  (exclude_from_sim no)
  (in_bom yes)
  (on_board yes)
  (dnp no)
  (fields_autoplaced yes)
  (property "Reference" "R134" (at 158.75 77.4699 0) (effects (font (size 1.27 1.27)) (justify left)))
  (property "Value" "120" (at 158.75 80.0099 0) (effects (font (size 1.27 1.27)) (justify left)))
  (property "Footprint" "Resistor_SMD:R_0603_1608Metric_Pad0.98x0.95mm_HandSolder" (at 154.432 78.74 90) (effects (font (size 1.27 1.27)) (hide yes)))
  (property "Datasheet" "~" (at 156.21 78.74 0) (effects (font (size 1.27 1.27)) (hide yes)))
  (property "Description" "Resistor" (at 156.21 78.74 0) (effects (font (size 1.27 1.27)) (hide yes)))
  (pin "1")
  (pin "2"))
 (symbol
  (lib_id "Device:LED")
  (at 143.51 69.85 90)
  (unit 1)
  (exclude_from_sim no)
  (in_bom yes)
  (on_board yes)
  (dnp no)
  (property "Reference" "D160" (at 147.32 70.1674 90) (effects (font (size 1.27 1.27)) (justify right)))
  (property "Value" "~" (at 140.462 66.04 0) (effects (font (size 1.27 1.27)) (justify right)))
  (property "Footprint" "LED_SMD:LED_0603_1608Metric_Pad1.05x0.95mm_HandSolder" (at 143.51 69.85 0) (effects (font (size 1.27 1.27)) (hide yes)))
  (property "Datasheet" "~" (at 143.51 69.85 0) (effects (font (size 1.27 1.27)) (hide yes)))
  (property "Description" "Light emitting diode" (at 143.51 69.85 0) (effects (font (size 1.27 1.27)) (hide yes)))
  (property "Sim.Pins" "1=K 2=A" (at 143.51 69.85 0) (effects (font (size 1.27 1.27)) (hide yes)))
  (pin "1")
  (pin "2"))
 (symbol
  (lib_id "Device:LED")
  (at 181.61 69.85 90)
  (unit 1)
  (exclude_from_sim no)
  (in_bom yes)
  (on_board yes)
  (dnp no)
  (property "Reference" "D163" (at 185.42 70.1674 90) (effects (font (size 1.27 1.27)) (justify right)))
  (property "Value" "~" (at 178.562 66.04 0) (effects (font (size 1.27 1.27)) (justify right)))
  (property "Footprint" "LED_SMD:LED_0603_1608Metric_Pad1.05x0.95mm_HandSolder" (at 181.61 69.85 0) (effects (font (size 1.27 1.27)) (hide yes)))
  (property "Datasheet" "~" (at 181.61 69.85 0) (effects (font (size 1.27 1.27)) (hide yes)))
  (property "Description" "Light emitting diode" (at 181.61 69.85 0) (effects (font (size 1.27 1.27)) (hide yes)))
  (property "Sim.Pins" "1=K 2=A" (at 181.61 69.85 0) (effects (font (size 1.27 1.27)) (hide yes)))
  (pin "1")
  (pin "2"))
 (symbol
  (lib_id "power:+5V")
  (at 64.77 58.42 0)
  (unit 1)
  (exclude_from_sim no)
  (in_bom yes)
  (on_board yes)
  (dnp no)
  (fields_autoplaced yes)
  (property "Reference" "#PWR089" (at 64.77 62.23 0) (effects (font (size 1.27 1.27)) (hide yes)))
  (property "Value" "+5V" (at 64.77 53.34 0) (effects (font (size 1.27 1.27))))
  (property "Footprint" "" (at 64.77 58.42 0) (effects (font (size 1.27 1.27)) (hide yes)))
  (property "Datasheet" "" (at 64.77 58.42 0) (effects (font (size 1.27 1.27)) (hide yes)))
  (property "Description" "Power symbol creates a global label with name \"+5V\"" (at 64.77 58.42 0) (effects (font (size 1.27 1.27)) (hide yes)))
  (pin "1"))
 (symbol
  (lib_id "Device:R")
  (at 143.51 78.74 0)
  (unit 1)
  (exclude_from_sim no)
  (in_bom yes)
  (on_board yes)
  (dnp no)
  (fields_autoplaced yes)
  (property "Reference" "R133" (at 146.05 77.4699 0) (effects (font (size 1.27 1.27)) (justify left)))
  (property "Value" "120" (at 146.05 80.0099 0) (effects (font (size 1.27 1.27)) (justify left)))
  (property "Footprint" "Resistor_SMD:R_0603_1608Metric_Pad0.98x0.95mm_HandSolder" (at 141.732 78.74 90) (effects (font (size 1.27 1.27)) (hide yes)))
  (property "Datasheet" "~" (at 143.51 78.74 0) (effects (font (size 1.27 1.27)) (hide yes)))
  (property "Description" "Resistor" (at 143.51 78.74 0) (effects (font (size 1.27 1.27)) (hide yes)))
  (pin "1")
  (pin "2"))
 (symbol
  (lib_id "Device:LED")
  (at 194.31 69.85 90)
  (unit 1)
  (exclude_from_sim no)
  (in_bom yes)
  (on_board yes)
  (dnp no)
  (property "Reference" "D164" (at 198.12 70.1674 90) (effects (font (size 1.27 1.27)) (justify right)))
  (property "Value" "~" (at 191.262 66.04 0) (effects (font (size 1.27 1.27)) (justify right)))
  (property "Footprint" "LED_SMD:LED_0603_1608Metric_Pad1.05x0.95mm_HandSolder" (at 194.31 69.85 0) (effects (font (size 1.27 1.27)) (hide yes)))
  (property "Datasheet" "~" (at 194.31 69.85 0) (effects (font (size 1.27 1.27)) (hide yes)))
  (property "Description" "Light emitting diode" (at 194.31 69.85 0) (effects (font (size 1.27 1.27)) (hide yes)))
  (property "Sim.Pins" "1=K 2=A" (at 194.31 69.85 0) (effects (font (size 1.27 1.27)) (hide yes)))
  (pin "1")
  (pin "2"))
 (symbol
  (lib_id "Diode:1N4148")
  (at 124.46 78.74 90)
  (mirror x)
  (unit 1)
  (exclude_from_sim no)
  (in_bom yes)
  (on_board yes)
  (dnp no)
  (property "Reference" "D158" (at 121.92 77.4699 0) (effects (font (size 1.27 1.27)) (justify left)))
  (property "Value" "1N4148" (at 127 74.93 0) (effects (font (size 1.27 1.27)) (justify left)))
  (property "Footprint" "Diode_SMD:D_MiniMELF" (at 124.46 78.74 0) (effects (font (size 1.27 1.27)) (hide yes)))
  (property "Datasheet" "https://assets.nexperia.com/documents/data-sheet/1N4148_1N4448.pdf" (at 124.46 78.74 0) (effects (font (size 1.27 1.27)) (hide yes)))
  (property "Description" "100V 0.15A standard switching diode, DO-35" (at 124.46 78.74 0) (effects (font (size 1.27 1.27)) (hide yes)))
  (property "Sim.Device" "D" (at 124.46 78.74 0) (effects (font (size 1.27 1.27)) (hide yes)))
  (property "Sim.Pins" "1=K 2=A" (at 124.46 78.74 0) (effects (font (size 1.27 1.27)) (hide yes)))
  (pin "1")
  (pin "2"))
 (symbol
  (lib_id "Device:LED")
  (at 168.91 69.85 90)
  (unit 1)
  (exclude_from_sim no)
  (in_bom yes)
  (on_board yes)
  (dnp no)
  (property "Reference" "D162" (at 172.72 70.1674 90) (effects (font (size 1.27 1.27)) (justify right)))
  (property "Value" "~" (at 165.862 66.04 0) (effects (font (size 1.27 1.27)) (justify right)))
  (property "Footprint" "LED_SMD:LED_0603_1608Metric_Pad1.05x0.95mm_HandSolder" (at 168.91 69.85 0) (effects (font (size 1.27 1.27)) (hide yes)))
  (property "Datasheet" "~" (at 168.91 69.85 0) (effects (font (size 1.27 1.27)) (hide yes)))
  (property "Description" "Light emitting diode" (at 168.91 69.85 0) (effects (font (size 1.27 1.27)) (hide yes)))
  (property "Sim.Pins" "1=K 2=A" (at 168.91 69.85 0) (effects (font (size 1.27 1.27)) (hide yes)))
  (pin "1")
  (pin "2"))
 (symbol
  (lib_id "Device:R")
  (at 130.81 78.74 0)
  (unit 1)
  (exclude_from_sim no)
  (in_bom yes)
  (on_board yes)
  (dnp no)
  (fields_autoplaced yes)
  (property "Reference" "R132" (at 133.35 77.4699 0) (effects (font (size 1.27 1.27)) (justify left)))
  (property "Value" "120" (at 133.35 80.0099 0) (effects (font (size 1.27 1.27)) (justify left)))
  (property "Footprint" "Resistor_SMD:R_0603_1608Metric_Pad0.98x0.95mm_HandSolder" (at 129.032 78.74 90) (effects (font (size 1.27 1.27)) (hide yes)))
  (property "Datasheet" "~" (at 130.81 78.74 0) (effects (font (size 1.27 1.27)) (hide yes)))
  (property "Description" "Resistor" (at 130.81 78.74 0) (effects (font (size 1.27 1.27)) (hide yes)))
  (pin "1")
  (pin "2"))
 (symbol
  (lib_id "Diode:1N4148")
  (at 86.36 78.74 90)
  (mirror x)
  (unit 1)
  (exclude_from_sim no)
  (in_bom yes)
  (on_board yes)
  (dnp no)
  (property "Reference" "D153" (at 83.82 77.4699 0) (effects (font (size 1.27 1.27)) (justify left)))
  (property "Value" "1N4148" (at 88.9 74.93 0) (effects (font (size 1.27 1.27)) (justify left)))
  (property "Footprint" "Diode_SMD:D_MiniMELF" (at 86.36 78.74 0) (effects (font (size 1.27 1.27)) (hide yes)))
  (property "Datasheet" "https://assets.nexperia.com/documents/data-sheet/1N4148_1N4448.pdf" (at 86.36 78.74 0) (effects (font (size 1.27 1.27)) (hide yes)))
  (property "Description" "100V 0.15A standard switching diode, DO-35" (at 86.36 78.74 0) (effects (font (size 1.27 1.27)) (hide yes)))
  (property "Sim.Device" "D" (at 86.36 78.74 0) (effects (font (size 1.27 1.27)) (hide yes)))
  (property "Sim.Pins" "1=K 2=A" (at 86.36 78.74 0) (effects (font (size 1.27 1.27)) (hide yes)))
  (pin "1")
  (pin "2")))
